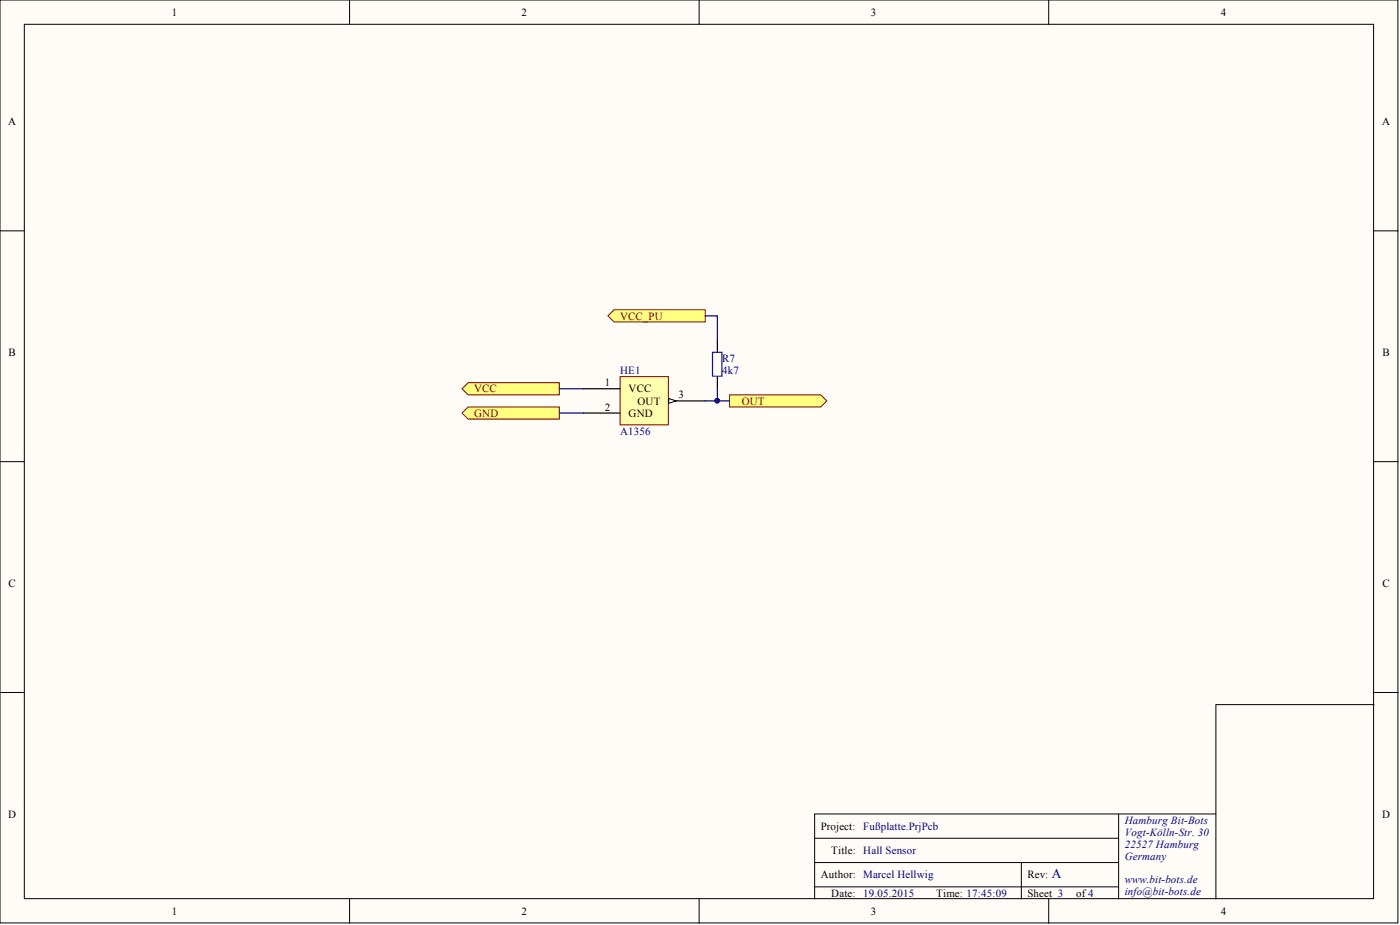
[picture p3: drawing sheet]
<svg xmlns="http://www.w3.org/2000/svg" width="292mm" height="193mm" viewBox="0 0 292 193" stroke-linecap="round" stroke-linejoin="round" font-family="sans-serif">
<g fill="#fffcf8" stroke="#000" stroke-width=".21">
<path d="M0 0h291.7v192.5h-291.7z"/>
<path d="M5.1 5.1h281.5v182.4h-281.5z"/>
</g>
<g fill="none" stroke="#000" stroke-width=".21">
<path d="M72.9 0v5.1M145.9 0v5.1M218.8 0v5.1M0 48.2h5.1M286.7 48.2h5M0 96.3h5.1M286.7 96.3h5M0 144.5h5.1M286.7 147h-33v40.5M286.7 144.5h5M170 179.9h63.4M170 174.9h63.4"/>
<path d="M213.1 179.9v7.6M233.4 169.8v17.7M253.7 169.8h-83.7v17.7M72.9 187.5v5.1M145.9 187.5v5.1M170 185h63.4M218.8 187.5v5.1"/>
</g>
<g fill="#ffff80" stroke="#800000" stroke-width=".21">
<path d="M96.4 81.1l1.3-1.3h19v2.6h-19z" fill-rule="evenodd"/>
<path d="M96.4 86.2l1.3-1.3h19v2.5h-19z" fill-rule="evenodd"/>
<path d="M152.2 82.4h19l1.3 1.2-1.3 1.3h-19z" fill-rule="evenodd"/>
</g>
<path d="M129.4 78.6h10.1v10h-10.1z" fill="#ffffb0" stroke="#800000" stroke-width=".21"/>
<path d="M121.8 81.1h7.6M121.8 86.2h7.6M139.5 83.6h7.6" fill="none" stroke="#000" stroke-width=".25"/>
<path d="M139.5 83.1l1.5 .5-1.5 .5z" fill="#fffcf8"/>
<path d="M139.5 83.1l1.5 .5-1.5 .5z" fill="none" stroke="#000" stroke-width=".21"/>
<path d="M126.8 65.9l1.3-1.3h19v2.6h-19z" fill-rule="evenodd" fill="#ffff80" stroke="#800000" stroke-width=".21"/>
<path d="M149.7 71v2.5M149.7 78.6v2.5" fill="none" stroke="#000" stroke-width=".25"/>
<path d="M148.7 73.5h1.9v5h-1.9z" fill="none" stroke="#00f" stroke-width=".25"/>
<path d="M147.1 65.9h2.6v5.1M116.7 86.2h5.1M116.7 81.1h5.1M147.1 83.6h5.1M149.7 81.1v2.5" fill="none" stroke="#000080" stroke-width=".25"/>
<circle cx="149.6" cy="83.6" r=".47" fill="#000080" stroke="#000080" stroke-width=".21"/>
<text font-size="2.8" fill="#000080" x="219.4" y="183.2">A</text>
<g font-size="2.3">
<text x="35.9" y="3.3">1</text>
<text x="108.8" y="3.3">2</text>
<text x="181.7" y="3.3">3</text>
<text x="254.7" y="3.3">4</text>
<text x="1.7" y="26.1">A</text>
<text x="288.4" y="26.1">A</text>
<text x="1.8" y="74.3">B</text>
<text x="288.4" y="74.3">B</text>
<text x="126.2" y="80.6">1</text>
<text x="131.2" y="81.9">VCC</text>
<text x="141.6" y="83.1">3</text>
<text x="126.2" y="85.7">2</text>
<text x="131.2" y="86.9">GND</text>
<text x="133" y="84.4">OUT</text>
<text x="1.8" y="122.4">C</text>
<text x="288.4" y="122.4">C</text>
<text x="1.7" y="170.6">D</text>
<text x="171.2" y="173.1">Project:</text>
<text x="288.4" y="170.6">D</text>
<text x="173.4" y="178.2">Title: Hall Sensor</text>
<text x="171.2" y="183.2">Author: Marcel Hellwig</text>
<text x="214.4" y="183.2">Rev:</text>
<text x="35.9" y="190.8">1</text>
<text x="108.8" y="190.8">2</text>
<text x="173.4" y="187">Date:</text>
<text x="181.7" y="190.8">3</text>
<text x="195.3" y="187">Time: 17:45:09</text>
<text x="214.4" y="187">Sheet 3</text>
<text x="224.5" y="187">of4</text>
<text x="254.7" y="190.8">4</text>
</g>
<g font-size="2.3" fill="#800000">
<text x="129.4" y="66.7">VCC_PU</text>
<text x="98.9" y="81.9">VCC</text>
<text x="98.9" y="86.9">GND</text>
<text x="154.7" y="84.4">OUT</text>
</g>
<g font-size="2.3" fill="#000080">
<text x="150.7" y="75.5">R7</text>
<text x="129.4" y="78.1">HE1</text>
<text x="150.7" y="78.1">4k7</text>
<text x="129.4" y="90.7">A1356</text>
<text x="180.1" y="173.1">Fußplatte.PrjPcb</text>
<text x="234.7" y="171.8">Hamburg Bit-Bots</text>
<text x="234.7" y="174.4">Vogt-Kölln-Str. 30</text>
<text x="234.7" y="176.9">22527 Hamburg</text>
<text x="234.7" y="179.4">Germany</text>
<text x="234.7" y="184.3">www.bit-bots.de</text>
<text x="180.1" y="187">19.05.2015</text>
<text x="234.7" y="186.8">info@bit-bots.de</text>
</g>
</svg>
